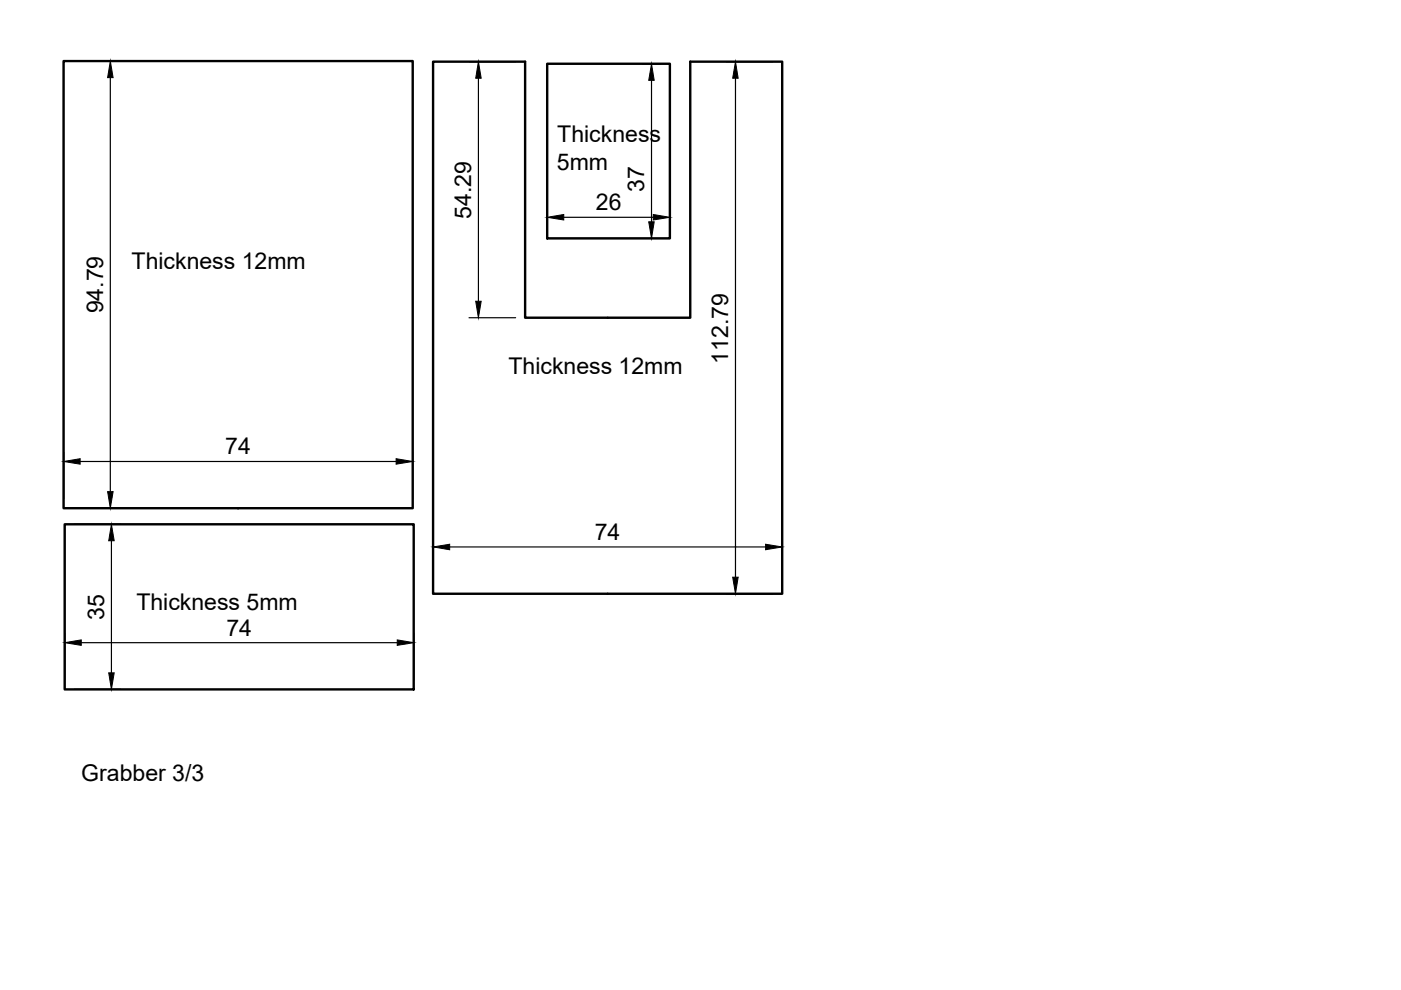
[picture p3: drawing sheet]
<svg xmlns="http://www.w3.org/2000/svg" width="297mm" height="210mm" viewBox="0 0 297 210" stroke-linecap="round" stroke-linejoin="round" font-family="sans-serif">
<!-- layer: Visible -->
<path d="M13.5 12.9h74v94.9h-74zM91.8 13.1h19.5v54.3h35v-54.3h19.5v112.8h-74zM116 13.5h26v37h-26zM13.7 111.2h74v35h-74z" fill="none" stroke="#000" stroke-width=".51"/>
<!-- layer: Dimensions -->
<g fill="none" stroke="#000" stroke-width=".25">
<path d="M15.5 12.9h9.9M23.4 16.5v87.7M99.4 13.1h9.9M101.4 16.6v47.3M136.1 13.5h3.9M138.1 17v30M153.9 13.1h9.9M155.9 16.6v105.8M116 44.1v4.4M119.5 46.1h19M136.1 50.5h3.9M142 44.1v4.4"/>
<path d="M99.4 67.4h9.9M13.5 95.8v9.9M17 97.8h67M87.5 95.8v9.9M15.5 107.8h9.9M15.7 111.2h9.9M23.6 114.7v28M91.8 114v9.9M95.3 116h67M165.8 114v9.9M13.7 134.3v9.9M17.2 136.3h67"/>
<path d="M87.7 134.3v9.9M153.9 125.9h9.9M15.7 146.1h9.9"/>
</g>
<g fill="#000" stroke="#000" stroke-width=".21">
<path d="M23.4 12.9l.6 3.6h-1.2zM101.4 13.1l.6 3.5h-1.1zM138.1 13.5l.6 3.5h-1.2zM155.9 13.1l.6 3.5h-1.2zM116 46.1l3.5-.6v1.1zM137.5 47h1.2l-.6 3.5zM138.5 45.5l3.5 .6-3.5 .5zM100.9 63.9h1.1l-.6 3.5zM13.5 97.8l3.5-.5v1.1zM84 97.3l3.5 .5-3.5 .6zM22.8 104.2h1.2l-.6 3.6zM23.6 111.2l.6 3.5h-1.1z"/>
<path d="M91.8 116l3.5-.6v1.2zM162.3 115.4l3.5 .6-3.5 .6zM13.7 136.3l3.5-.6v1.1zM84.2 135.7l3.5 .6-3.5 .5zM155.3 122.4h1.2l-.6 3.5zM23.1 142.7h1.1l-.6 3.4z"/>
</g>
<g font-size="4.9">
<text x="118.1" y="36">5mm</text>
<text x="118.2" y="30.2">Thickness</text>
<text x="136.6" y="40.6" transform="rotate(-90 136.6 40.6)">37</text>
<text x="99.9" y="46.3" transform="rotate(-90 99.9 46.3)">54.29</text>
<text x="126.3" y="44.5">26</text>
<text x="27.9" y="57.1">Thickness 12mm</text>
<text x="21.8" y="66.5" transform="rotate(-90 21.8 66.5)">94.79</text>
<text x="154.4" y="77.1" transform="rotate(-90 154.4 77.1)">112.79</text>
<text x="107.8" y="79.3">Thickness 12mm</text>
<text x="47.8" y="96.3">74</text>
<text x="126.1" y="114.5">74</text>
<text x="22.1" y="131.4" transform="rotate(-90 22.1 131.4)">35</text>
<text x="28.9" y="129.4">Thickness 5mm</text>
<text x="48" y="134.8">74</text>
<text x="17.2" y="165.6">Grabber 3/3</text>
</g>
</svg>
